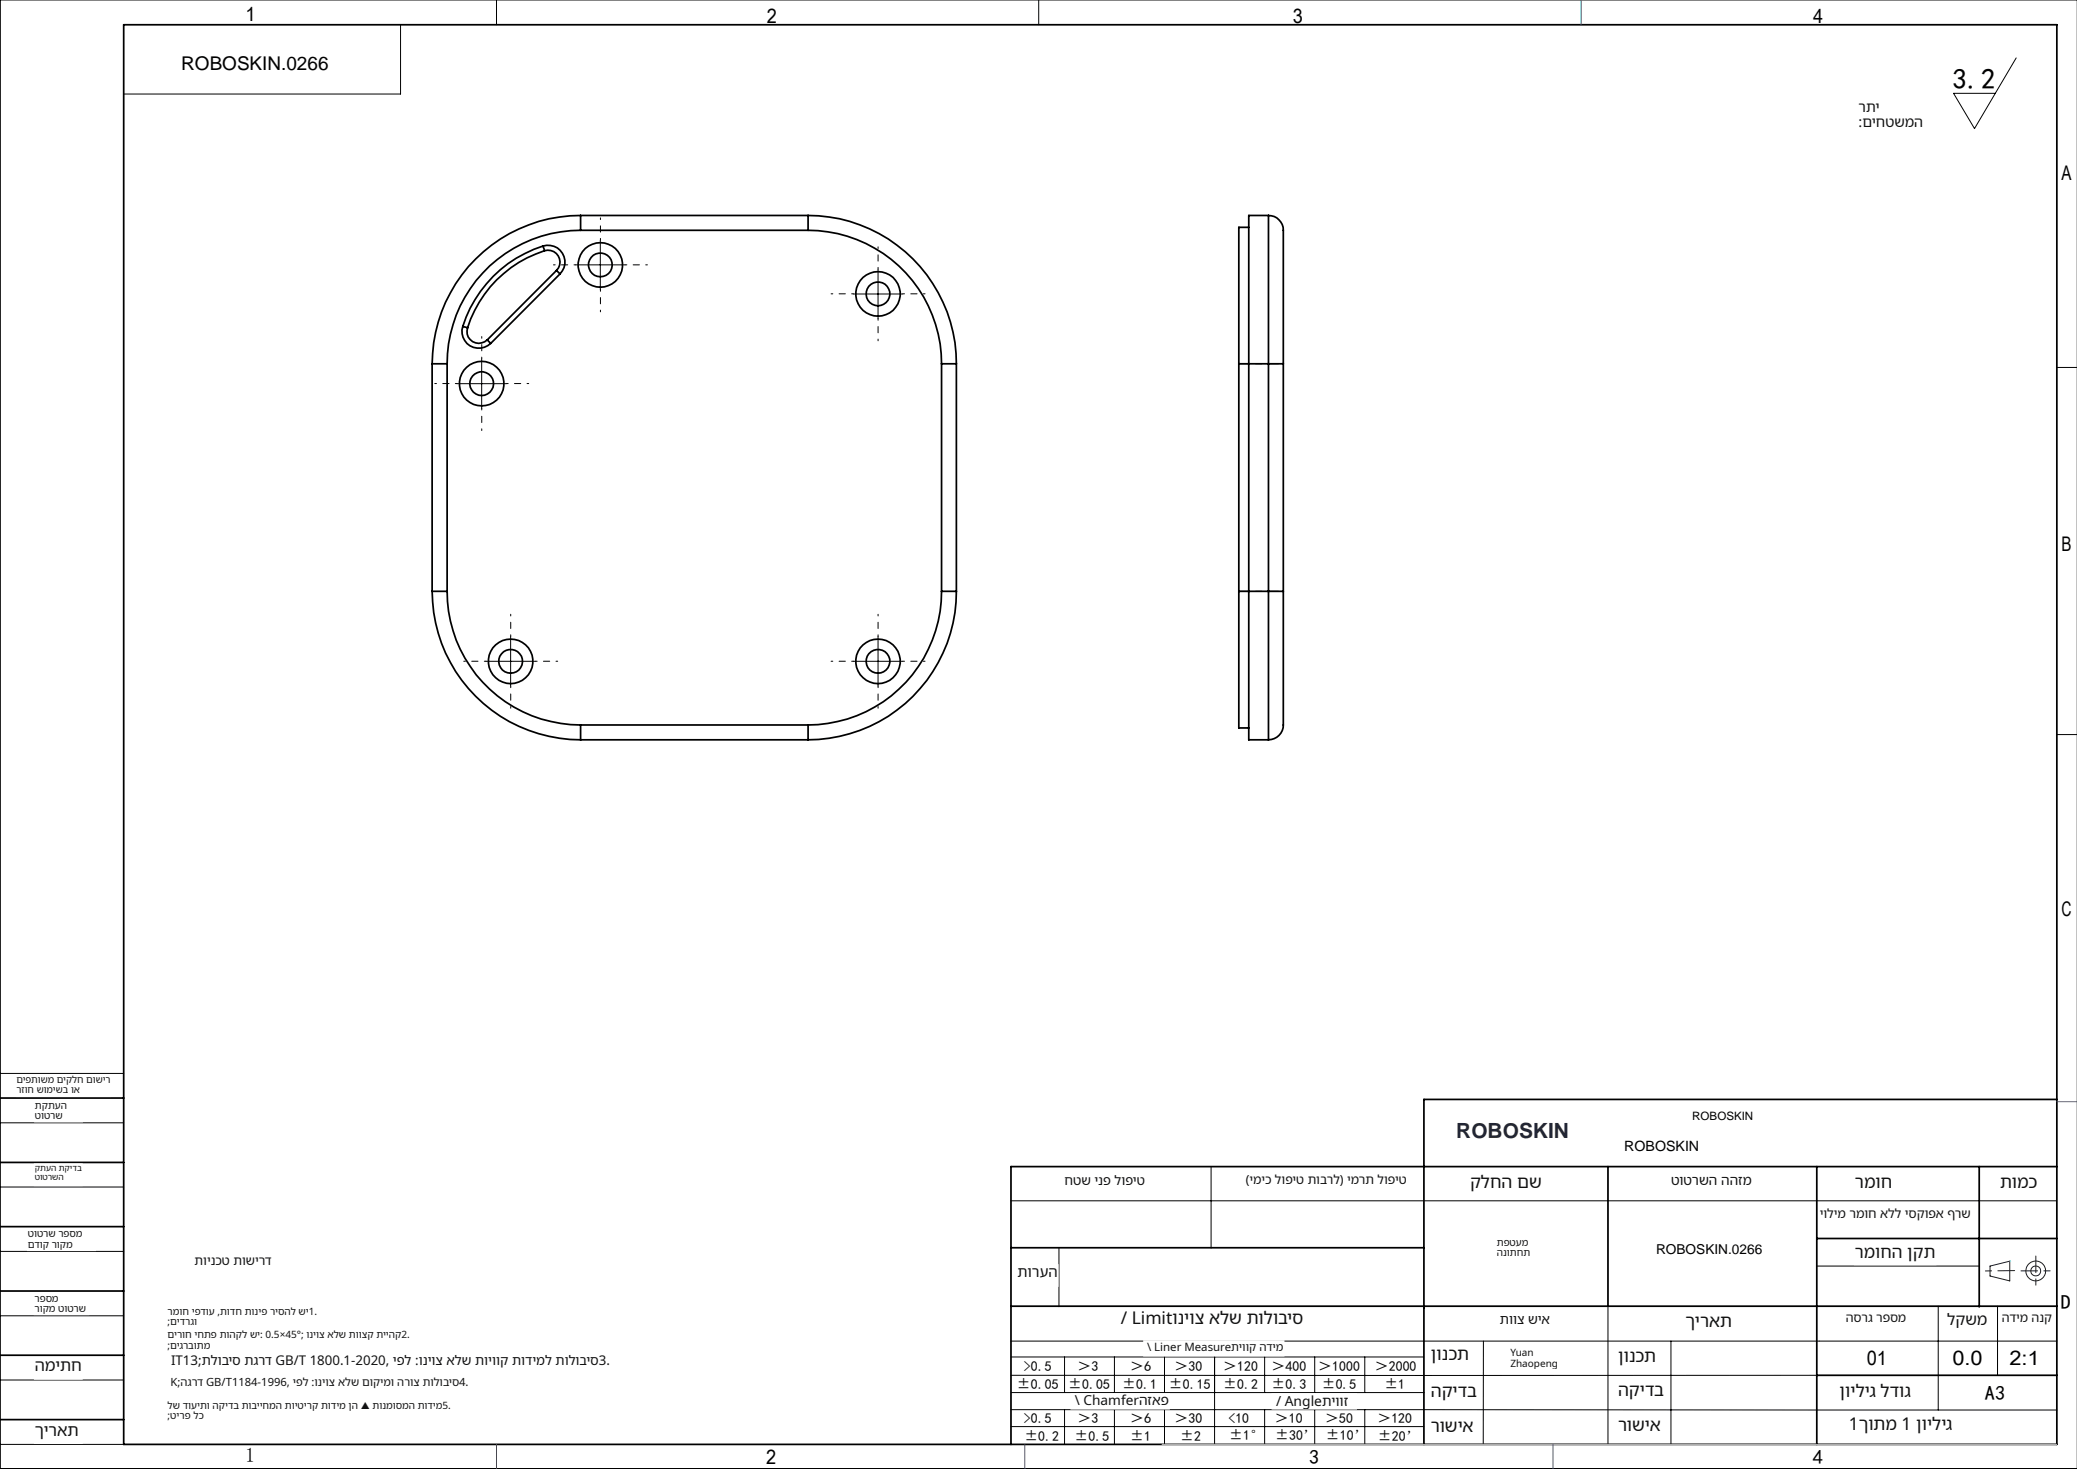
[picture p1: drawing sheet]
<svg xmlns="http://www.w3.org/2000/svg" width="420mm" height="297mm" viewBox="0 0 420 297" stroke-linecap="round" stroke-linejoin="round" font-family="sans-serif">
<g fill="none" stroke="#191924" stroke-width=".2">
<path d="M402.4 256l4-1v4l-4-1z"/>
<circle cx="411.7" cy="257" r="1"/>
<circle cx="411.7" cy="257" r="2"/>
</g>
<g fill="none" stroke="#000" stroke-width=".2">
<path d="M100.4 0v5M210 0v5M420 0h-419.9v297h419.9M81 5v14h-56M407.7 11.7l-8.4 14.3-4.3-7.1h8.5M116.4 53.5h10M121.4 48.6v10M172.5 59.4h10M177.6 54.4v10M92.4 77.6h10M97.4 72.6v10M415.9 74.3h4.1"/>
<path d="M98.2 133.7h10.1M103.3 128.7v10M172.5 133.7h10M177.6 128.7v10M415.9 148.5h4.1M0 217h25M0 227h25M0 240h25M244.9 236v16.3M0 253h25M204.4 242.8h211.5M214.1 252.4v11.8"/>
<path d="M367.4 256h32.8M0 266h25M0 279h25M204.4 271.1h211.5M204.4 278.1h163M204.4 274.4h83.5M215.3 274.4v7.1M225.4 274.4v7.1M235.5 274.4v7.1M245.6 274.4v17.6M255.7 274.4v7.1M265.9 274.4v7.1"/>
<path d="M276 274.4v7.1M300 271.1l-.1 21M325.2 264.1v27.9M337.9 271.1v20.9M391.9 264.1v21M403.9 264.1v14M0 292h25M204.4 285l211.5 .1M204.4 288.4h83.5M204.5 281.5h83.5M215.3 285v7M225.4 285v7"/>
<path d="M235.5 285v7M255.7 285v7M265.9 285v7M276 285v7M287.9 292h128"/>
</g>
<g fill="none" stroke="#000" stroke-width=".2" stroke-dasharray="30.5 1.3 1.3 1.3" stroke-dashoffset="30.1">
<path d="M116.4 53.5h-4.5M121.4 48.5v-4.5M121.4 58.5v4.5M126.4 53.5h4.5M172.6 59.4h-4.5M177.6 54.4v-4.5M182.6 59.4h4.5M92.4 77.5h-4.5M97.4 72.5v-4.5M102.4 77.5h4.5M177.6 64.4v4.5M97.4 82.5v4.5"/>
<path d="M98.3 133.7h-4.5M103.3 128.7v-4.5M103.3 138.7v4.5M108.3 133.7h4.5M172.6 133.7h-4.5M177.6 128.7v-4.5M177.6 138.7v4.5M182.6 133.7h4.5"/>
</g>
<path d="M258.5 73.5h-8M258.5 119.5h-8" fill="none" stroke="#000" stroke-width=".2" stroke-dasharray="30.5 1.3 1.3 1.3" stroke-dashoffset="28.4"/>
<g fill="none" stroke="#000" stroke-width=".35">
<path d="M25 5h390.9v287h-390.9zM109.8 49.7a3.4 3.4 0 0 1 3.9 1.5 3.4 3.4 0 0 1-.5 4.2M109.8 49.7a25 25 0 0 0-16.2 16.3M109.8 49.7l.3 1M110.1 50.7a2.41 2.41 0 0 1 2.8 1 2.41 2.41 0 0 1-.4 3M110.1 50.7a24 24 0 0 0-15.6 15.6M112.5 54.7l.7 .7M112.5 54.7l-14 14M113.2 55.4l-14 14M117.4 46.6a26.9 26.9 0 0 0-27 27M117.4 43.6v3M117.4 43.6a30.1 30.1 0 0 0-30 30"/>
<path d="M117.4 46.6h46M117.4 43.6h46M163.4 46.6a27 27 0 0 1 27 27M163.4 43.6v3M163.4 43.6a30 30 0 0 1 30 30M252.5 46h-2v27.6M256.5 43.6v30M256.5 43.6h-4v106h4M256.5 43.6a3.1 3.1 0 0 1 3 3.6v26.4M87.4 73.6h3M87.4 73.6v46M90.4 73.6v46"/>
<path d="M93.6 66a3.4 3.4 0 0 0 1.4 3.9 3.4 3.4 0 0 0 4.2-.5M93.6 66l.9 .3M94.5 66.3a2.4 2.4 0 0 0 1.1 2.8 2.4 2.4 0 0 0 2.9-.4M98.5 68.7l.7 .7M190.4 73.6h3M190.4 73.6v46M193.4 73.6v46M250.5 73.6h6M250.5 73.6v46M256.5 73.6h3M256.5 73.6v46M259.5 73.6v46"/>
<path d="M87.4 119.6h3M87.4 119.6a30.1 30.1 0 0 0 30 30M90.4 119.6a27 27 0 0 0 27 27M190.4 119.6a27 27 0 0 1-27 27M190.4 119.6h3M193.4 119.6a30 30 0 0 1-30 30M250.5 119.6v27.6h2M250.5 119.6h6M256.5 119.6h3M256.5 119.6v30M259.5 119.6v25.1a6.5 6.5 0 0 1-.5 3.5 3.1 3.1 0 0 1-2.5 1.4M117.4 146.6v3"/>
<path d="M117.4 146.6h46M117.4 149.6h46M163.4 146.6v3M0 222h25M0 235h25M325.2 235.9v28.2M367.4 235.9v56.1M400.2 235.9v28.3M415.9 235.9h-211.5v56.1M415.9 222.3h-128v69.7M0 248h25M204.4 252.3h83.5"/>
<path d="M367.4 250.4h48.5M0 261h25M0 274h25M204.4 264.1h211.5M367.4 278.1h48.5M0 287h25"/>
<circle cx="121.4" cy="53.6" r="4.5"/>
<circle cx="121.4" cy="53.5" r="2.4"/>
<circle cx="177.5" cy="59.4" r="2.41"/>
<circle cx="177.5" cy="59.4" r="4.5"/>
<circle cx="97.4" cy="77.6" r="4.5"/>
<circle cx="97.4" cy="77.6" r="2.41"/>
<circle cx="103.3" cy="133.7" r="4.5"/>
<circle cx="103.3" cy="133.7" r="2.4"/>
<circle cx="177.5" cy="133.7" r="2.4"/>
<circle cx="177.5" cy="133.7" r="4.5"/>
</g>
<path d="M407.4 256.9l-5.9 .1M408.7 256.9h6M411.7 253.9v6" fill="none" stroke="#191924" stroke-width=".2" stroke-dasharray="6.3 1.3 1.3 1.3" stroke-dashoffset="3"/>
<path d="M235 292h180.9" fill="none" stroke="#c0c0c0" stroke-width=".2"/>
<path d="M319.7 0v5M415.9 222.7h4.1M100.4 292v5M207.2 292v5M314 292v5" fill="none" stroke="#00f" stroke-width=".2"/>
<path d="M406.4 255h.1" fill="none" stroke="#0ff" stroke-width=".2"/>
<g fill="#fff" stroke="#fff" stroke-width=".35">
<path d="M36.7 9.6h31v5.9h-31z"/>
<path d="M334.9 250.2h22.4v4.3h-22.4z"/>
<path d="M39.4 253.5h15.6v4.9h-15.6z"/>
<path d="M33.9 264.1h31.4v4.3h-31.4z"/>
<path d="M33.9 268.9h56v4.3h-56z"/>
<path d="M33.9 273.7h90.2v4.2h-90.2z"/>
<path d="M33.9 278.4h61.5v4.3h-61.5z"/>
<path d="M33.9 283.2h60.1v4.2h-60.1z"/>
<path d="M375.8 20.2h17.5v6h-17.5z"/>
<path d="M5.6 248.5h13.6v4.3h-13.6z"/>
<path d="M7 274.5h9.6v4.3h-9.6z"/>
<path d="M7 287.5h9.6v4.3h-9.6z"/>
<path d="M7 261.5h10.9v4.2h-10.9z"/>
<path d="M3.3 217.4h19.1v4.2h-19.1z"/>
<path d="M7 235.4h9.6v4.2h-9.6z"/>
<path d="M7.1 222.5h9.5v4.2h-9.5z"/>
<path d="M302.7 250.2h8.1v4.3h-8.1z"/>
<path d="M368 244.2h30.5v4.3h-30.5z"/>
<path d="M404.4 237.3h8.2v4.2h-8.2z"/>
<path d="M215.3 237.3h16.3v4.2h-16.3z"/>
<path d="M251.9 237.3h32.6v4.2h-32.6z"/>
<path d="M205.7 255.8h8.2v4.2h-8.2z"/>
<path d="M375.1 237.3h16.3v4.2h-16.3z"/>
<path d="M337.9 237.3h16.3v4.2h-16.3z"/>
<path d="M342.2 224.2h50.8v4.4h-50.8z"/>
<path d="M297.3 237.3h16.3v4.2h-16.3z"/>
<path d="M404.8 265.2h10.2v4.2h-10.2z"/>
<path d="M393.7 265.2h8.2v4.2h-8.2z"/>
<path d="M289.3 272h10.2v4.2h-10.2z"/>
<path d="M303.3 265.5h10.2v4.2h-10.2z"/>
<path d="M289.3 279.5h10.2v4.2h-10.2z"/>
<path d="M327.2 286.5h10.2v4.3h-10.2z"/>
<path d="M373 286.3h36.6v4.2h-36.6z"/>
<path d="M327.2 279.4h10.2v4.2h-10.2z"/>
<path d="M373.2 265.2h12.3v4.2h-12.3z"/>
<path d="M289.3 286.6h10.2v4.2h-10.2z"/>
<path d="M305.4 272.5h12.2v4.3h-12.2z"/>
<path d="M231.3 271.1h28.3v3h-28.3z"/>
<path d="M216.6 281.9h19.8v2.9h-19.8z"/>
<path d="M257.3 281.9h16.9v2.9h-16.9z"/>
<path d="M225.7 264.7h39.5v5.2h-39.5z"/>
<path d="M372 279.5h16.3v4.2h-16.3z"/>
<path d="M340.8 265.5h10.2v4.2h-10.2z"/>
<path d="M327.2 272.5h10.2v4.3h-10.2z"/>
<path d="M375.1 251.4h16.3v4.2h-16.3z"/>
<path d="M328.5 229.2h78.3v4.4h-78.3z"/>
<path d="M342.2 223.6h51.5v3.6h-51.5z"/>
</g>
<text font-size="5.8" x="394.8" y="18">3.2</text>
<text font-size="4.2" fill="#1f2633" x="294.5" y="230">ROBOSKIN</text>
<g font-size="4.1">
<text x="49.6" y="4.3">1</text>
<text x="155.1" y="4.6">2</text>
<text x="261.4" y="4.6">3</text>
<text x="366.6" y="4.6">4</text>
<text x="416.9" y="36.3">A</text>
<text x="416.9" y="111.3">B</text>
<text x="416.9" y="185.3">C</text>
<text x="416.7" y="264.6">D</text>
<text x="377.5" y="276">01</text>
<text x="394.8" y="276">0.0</text>
<text x="406.3" y="276">2:1</text>
<text x="401.4" y="283">A3</text>
<text x="49.6" y="295.6">1</text>
<text x="154.9" y="296">2</text>
<text x="264.7" y="296">3</text>
<text x="366.6" y="296">4</text>
</g>
<text font-size="3.8" x="36.7" y="14.2">ROBOSKIN.0266</text>
<g font-size="3.5" fill="#111">
<text x="297.3" y="240.2">קלחה םש</text>
<text x="375.1" y="240.2">רמוח</text>
<text x="404.4" y="240.2">תומכ</text>
<text x="375.1" y="254.2">רמוחה ןקת</text>
<text x="226.6" y="267.6">/ Limitוניוצ אלש תולוביס</text>
<text x="340.8" y="268.4">ךיראת</text>
<text x="289.3" y="274.9">ןונכת</text>
<text x="327.2" y="275.4">ןונכת</text>
<text x="289.3" y="282.4">הקידב</text>
<text x="327.2" y="282.3">הקידב</text>
<text x="372" y="282.4">ןויליג לדוג</text>
<text x="289.3" y="289.5">רושיא</text>
<text x="327.2" y="289.4">רושיא</text>
<text x="373.9" y="289.2">1ךותמ 1 ןויליג</text>
</g>
<g font-size="3.3" fill="#111">
<text x="7" y="277.2">המיתח</text>
<text x="7" y="290.3">ךיראת</text>
</g>
<text font-size="3.2" fill="#111" x="393.7" y="267.8">לקשמ</text>
<text font-size="3" fill="#111" x="205.7" y="258.2">תורעה</text>
<g font-size="2.9" fill="#111">
<text x="375.8" y="22.5">רתי</text>
<text x="375.8" y="25.6">:</text>
<text x="376.6" y="25.6">םיחטשמה</text>
</g>
<text font-size="2.9" x="328.5" y="232.7">ROBOSKIN</text>
<g font-size="2.8" fill="#111">
<text x="337.9" y="239.6">טוטרשה ההזמ</text>
<text x="217.4" y="284.1">\ Chamferהזאפ</text>
<text x="258" y="284.2">/ Angleתיווז</text>
</g>
<g font-size="2.8">
<text x="334.9" y="253.6">ROBOSKIN.0266</text>
<text x="205.6" y="280.8">±0.05</text>
<text x="207" y="277.2">&gt;0.5</text>
<text x="216" y="280.8">±0.05</text>
<text x="217.9" y="277.2">＞3</text>
<text x="227" y="280.8">±0.1</text>
<text x="228.5" y="277.2">＞6</text>
<text x="236.3" y="280.8">±0.15</text>
<text x="237.5" y="277.2">＞30</text>
<text x="247.4" y="280.8">±0.2</text>
<text x="247.4" y="277.2">＞120</text>
<text x="257.1" y="280.8">±0.3</text>
<text x="257.1" y="277.2">＞400</text>
<text x="266.6" y="277.2">＞1000</text>
<text x="267.3" y="280.8">±0.5</text>
<text x="278" y="277.2">＞2000</text>
<text x="279.9" y="280.8">±1</text>
<text x="207" y="287.8">&gt;0.5</text>
<text x="217.9" y="287.8">＞3</text>
<text x="228.5" y="287.8">＞6</text>
<text x="237.5" y="287.8">＞30</text>
<text x="248.4" y="287.8">&lt;10</text>
<text x="257.8" y="287.8">＞10</text>
<text x="268" y="287.8">＞50</text>
<text x="278.5" y="287.8">＞120</text>
<text x="207.1" y="291.3">±0.2</text>
<text x="217.3" y="291.3">±0.5</text>
<text x="228.5" y="291.3">±1</text>
<text x="238.7" y="291.3">±2</text>
<text x="248.6" y="291.1">±1°</text>
<text x="257.8" y="291.1">±30’</text>
<text x="268.1" y="291.1">±10’</text>
<text x="278.6" y="291.2">±20’</text>
</g>
<g font-size="2.7" fill="#111">
<text x="303.3" y="267.7">תווצ שיא</text>
<text x="34.6" y="275.9">IT13;תלוביס תגרד GB/T 1800.1-2020, יפל :וניוצ אלש תויווק תודימל תולוביס3.</text>
</g>
<g font-size="2.6" fill="#111">
<text x="215.3" y="239.5">חטש ינפ לופיט</text>
<text x="368" y="246.3">יולימ רמוח אלל יסקופא ףרש</text>
<text x="39.4" y="255.7">תוינכט תושירד</text>
</g>
<g font-size="2.5" fill="#111">
<text x="251.9" y="239.4">)ימיכ לופיט תוברל( ימרת לופיט</text>
<text x="373.2" y="267.3">הסרג רפסמ</text>
<text x="404.8" y="267.3">הדימ הנק</text>
</g>
<text font-size="2.3" x="342.2" y="226.5">ROBOSKIN</text>
<g font-size="2.3" fill="#111">
<text x="231.9" y="273">\ Liner Measureתיווק הדימ</text>
<text x="34.5" y="280.3">K;הגרד GB/T1184-1996, יפל :וניוצ אלש םוקימו הרוצ תולוביס4.</text>
</g>
<g font-size="2" fill="#111">
<text x="3.3" y="219">םיפתושמ םיקלח םושיר</text>
<text x="3.3" y="221">רזוח שומישב וא</text>
<text x="7.1" y="224.2">תקתעה</text>
<text x="7.1" y="226.3">טוטרש</text>
<text x="5.6" y="250.2">טוטרש רפסמ</text>
<text x="302.7" y="251.9">תפטעמ</text>
<text x="5.6" y="252.3">םדוק רוקמ</text>
<text x="302.7" y="254">הנותחת</text>
<text x="7" y="263.1">רפסמ</text>
<text x="7" y="265.3">רוקמ טוטרש</text>
<text x="33.9" y="265.8">רמוח יפדוע ,תודח תוניפ ריסהל שי1.</text>
<text x="33.9" y="267.9">;</text>
<text x="34.4" y="267.9">םידרגו</text>
<text x="33.9" y="270.6">םירוח יחתפ תוהקל שי: 0.5×45°; וניוצ אלש תווצק תייהק2.</text>
<text x="33.9" y="272.7">;</text>
<text x="34.4" y="272.7">םיגרבותמ</text>
<text x="305.4" y="274.2">Yuan</text>
<text x="305.4" y="276.3">Zhaopeng</text>
<text x="33.9" y="287">;</text>
<text x="33.9" y="284.9">לש דועיתו הקידב תובייחמה תויטירק תודימ ןה ▲ תונמוסמה תודימ5.</text>
<text x="34.4" y="287">טירפ לכ</text>
</g>
<g font-size="1.7" fill="#111">
<text x="7" y="238.6">טוטרשה</text>
<text x="7" y="236.8">קתעה תקידב</text>
</g>
</svg>
